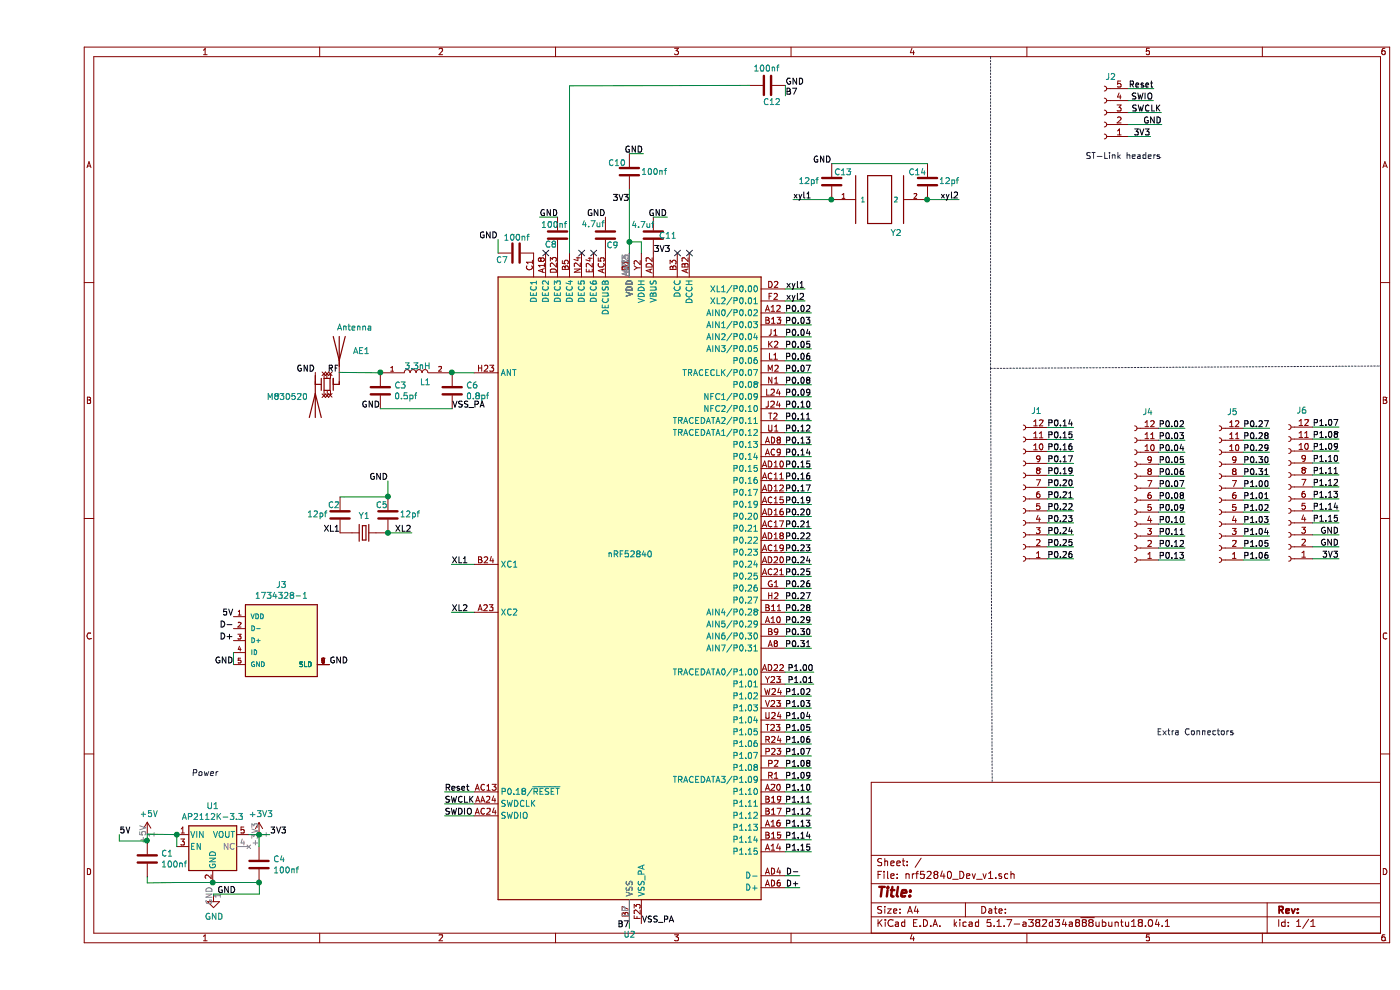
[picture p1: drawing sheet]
EESchema Schematic File Version 4
EELAYER 30 0
EELAYER END
$Descr A4 11693 8268
encoding utf-8
Sheet 1 1
Title ""
Date ""
Rev ""
Comp ""
Comment1 ""
Comment2 ""
Comment3 ""
Comment4 ""
$EndDescr
$Comp
L stm32wb_Dev_v1-rescue:+5V-power #PWR01
U 1 1
P 919 6969
F 0 "#PWR01" H 919 6819 50  0001 C CNN
F 1 "+5V" H 934 7142 50  0000 C CNN
F 2 "" H 919 6969 50  0001 C CNN
F 3 "" H 919 6969 50  0001 C CNN
	1    919  6969
	1    0    0    -1  
$EndComp
Wire Wire Line
	1167 6972 1167 7072
Wire Wire Line
	919  6969 1168 6972
Wire Wire Line
	1168 6972 1167 6972
Connection ~ 1167 6972
$Comp
L stm32wb_Dev_v1-rescue:+3V3-power #PWR03
U 1 1
P 1855 6971
F 0 "#PWR03" H 1855 6821 50  0001 C CNN
F 1 "+3V3" H 1870 7144 50  0000 C CNN
F 2 "" H 1855 6971 50  0001 C CNN
F 3 "" H 1855 6971 50  0001 C CNN
	1    1855 6971
	1    0    0    -1  
$EndComp
Wire Wire Line
	1855 6971 1767 6972
$Comp
L stm32wb_Dev_v1-rescue:GND-power #PWR02
U 1 1
P 1473 7482
F 0 "#PWR02" H 1473 7232 50  0001 C CNN
F 1 "GND" H 1478 7309 50  0000 C CNN
F 2 "" H 1473 7482 50  0001 C CNN
F 3 "" H 1473 7482 50  0001 C CNN
	1    1473 7482
	1    0    0    -1  
$EndComp
Wire Wire Line
	1473 7373 1468 7372
Text Label 1662 7468 2    50   ~ 0
GND
Wire Wire Line
	1473 7482 1473 7468
Text Label 1944 6971 0    50   ~ 0
3V3
Wire Wire Line
	1944 6971 1855 6971
Connection ~ 1855 6971
$Comp
L Device:C C1
U 1 1
P 919 7173
F 0 "C1" H 1034 7219 50  0000 L CNN
F 1 "100nf" H 1034 7128 50  0000 L CNN
F 2 "Capacitors_SMD:C_0805_2012Metric" H 957 7023 50  0001 C CNN
F 3 "~" H 919 7173 50  0001 C CNN
	1    919  7173
	1    0    0    -1  
$EndComp
Wire Wire Line
	919  7023 919  6969
Wire Wire Line
	919  7323 919  7373
Wire Wire Line
	919  7373 1167 7372
$Comp
L Device:C C4
U 1 1
P 1855 7221
F 0 "C4" H 1970 7267 50  0000 L CNN
F 1 "100nf" H 1970 7176 50  0000 L CNN
F 2 "Capacitors_SMD:C_0805_2012Metric" H 1893 7071 50  0001 C CNN
F 3 "~" H 1855 7221 50  0001 C CNN
	1    1855 7221
	1    0    0    -1  
$EndComp
Wire Wire Line
	1855 7071 1855 6971
Wire Wire Line
	1855 6971 1855 6970
Text Label 687  6970 0    50   ~ 0
5V
$Comp
L Connector:Conn_01x05_Female J2
U 1 1
P 8915 941
F 0 "J2" H 8862 645 50  0000 C CNN
F 1 "Conn_01x05_Female" H 8864 1281 50  0001 C CNN
F 2 "Pin_Headers:Pin_Header_Straight_1x05_Pitch2.54mm" H 8915 941 50  0001 C CNN
F 3 "~" H 8915 941 50  0001 C CNN
	1    8915 941 
	-1   0    0    1   
$EndComp
Wire Notes Line
	7966 478  7966 3076
Wire Notes Line
	7966 3076 11217 3057
Wire Notes Line
	11217 3057 11214 3057
Text Notes 8756 1338 0    50   ~ 0
ST-Link headers
Text Label 9327 741  2    50   ~ 0
Reset
Wire Wire Line
	9115 741  9327 741 
Text Label 9324 841  2    50   ~ 0
SWIO
Wire Wire Line
	9115 841  9324 841 
Text Label 9302 1141 2    50   ~ 0
3V3
Wire Wire Line
	9115 1141 9302 1141
Text Notes 1287 6492 0    50   Italic 0
Power
Text Label 9396 1041 2    50   ~ 0
GND
Wire Wire Line
	9115 1041 9396 1041
Text Label 9392 941  2    50   ~ 0
SWCLK
Wire Wire Line
	9115 941  9392 941 
Text Label 6469 2614 2    50   ~ 0
P0.02
Wire Notes Line
	7966 3075 7977 6536
Text Notes 9351 6149 0    50   ~ 0
Extra Connectors
Wire Wire Line
	919  7023 687  7024
Wire Wire Line
	687  7024 687  6970
Connection ~ 919  7023
Wire Wire Line
	1167 7372 1467 7372
Wire Wire Line
	1473 7373 1467 7372
$Comp
L stm32wb_Dev_v1-rescue:AP2112K-3.3-Regulator_Linear-stm32wb_Dev_v1-rescue U1
U 1 1
P 1467 7072
F 0 "U1" H 1467 7414 50  0000 C CNN
F 1 "AP2112K-3.3" H 1467 7323 50  0000 C CNN
F 2 "TO_SOT_Packages_SMD:SOT-23-5" H 1467 7397 50  0001 C CNN
F 3 "https://www.diodes.com/assets/Datasheets/AP2112.pdf" H 1467 7172 50  0001 C CNN
	1    1467 7072
	1    0    0    -1  
$EndComp
Wire Wire Line
	1855 7371 1467 7371
Wire Wire Line
	1467 7371 1467 7372
Connection ~ 1467 7372
Wire Wire Line
	1467 7372 1468 7372
Wire Wire Line
	1856 7468 1856 7371
Wire Wire Line
	1856 7371 1855 7371
Wire Wire Line
	1473 7468 1856 7468
Connection ~ 1855 7371
Text Label 6313 1668 0    50   ~ 0
xyl1
Wire Wire Line
	6637 1668 6313 1668
Text Label 6415 2414 2    50   ~ 0
xyl1
Wire Wire Line
	6249 2414 6415 2414
Text Label 6415 2514 2    50   ~ 0
xyl2
Wire Wire Line
	6249 2514 6415 2514
Text Label 2532 4451 2    50   ~ 0
XL1
Text Label 3130 4451 2    50   ~ 0
XL2
Text Label 2932 4016 2    50   ~ 0
GND
Wire Wire Line
	2932 4151 2932 4150
Wire Wire Line
	2565 4151 2932 4150
Connection ~ 2932 4150
Wire Wire Line
	2932 4150 2932 4016
Text Label 3461 5114 0    50   ~ 0
XL2
Wire Wire Line
	3649 5114 3461 5114
Text Label 3461 4714 0    50   ~ 0
XL1
Wire Wire Line
	3649 4714 3461 4714
$Comp
L Device:C C7
U 1 1
P 3999 2114
F 0 "C7" V 4054 1946 50  0000 L CNN
F 1 "100nf" V 3867 2010 50  0000 L CNN
F 2 "Capacitors_SMD:C_0805_2012Metric" H 4037 1964 50  0001 C CNN
F 3 "~" H 3999 2114 50  0001 C CNN
	1    3999 2114
	0    1    1    0   
$EndComp
Wire Wire Line
	3849 2114 3849 1999
Text Label 3849 1999 2    50   ~ 0
GND
Text Label 4949 1687 2    50   ~ 0
3V3
Text Label 5064 1284 2    50   ~ 0
GND
Wire Wire Line
	4949 1284 5064 1284
$Comp
L Device:C C10
U 1 1
P 4949 1434
F 0 "C10" H 4978 1364 50  0000 L CNN
F 1 "100nf" H 4631 1438 50  0000 L CNN
F 2 "Capacitors_SMD:C_0805_2012Metric" H 4987 1284 50  0001 C CNN
F 3 "~" H 4949 1434 50  0001 C CNN
	1    4949 1434
	-1   0    0    1   
$EndComp
Wire Wire Line
	5049 2114 5049 2020
Wire Wire Line
	5049 2020 4949 2020
Wire Wire Line
	4949 1584 4949 2020
$Comp
L Device:C C9
U 1 1
P 4749 1964
F 0 "C9" H 4640 2051 50  0000 L CNN
F 1 "4.7uf" H 4753 1875 50  0000 L CNN
F 2 "Capacitors_SMD:C_0805_2012Metric" H 4787 1814 50  0001 C CNN
F 3 "~" H 4749 1964 50  0001 C CNN
	1    4749 1964
	-1   0    0    1   
$EndComp
Text Label 4749 1814 2    50   ~ 0
GND
$Comp
L Device:C C6
U 1 1
P 3467 3263
F 0 "C6" H 3582 3309 50  0000 L CNN
F 1 "0.8pf" H 3582 3218 50  0000 L CNN
F 2 "Capacitors_SMD:C_0805_2012Metric" H 3505 3113 50  0001 C CNN
F 3 "~" H 3467 3263 50  0001 C CNN
	1    3467 3263
	1    0    0    -1  
$EndComp
$Comp
L Fixed_Inductor_0805:MLF2012DR33MT000 L1
U 1 1
P 3167 3113
F 0 "L1" H 3242 3037 50  0000 C CNN
F 1 "3.3nH" H 3178 3169 50  0000 C CNN
F 2 "Inductors_SMD:L_0805_2012Metric" H 3167 3113 50  0001 L BNN
F 3 "" H 3167 3113 50  0001 C CNN
	1    3167 3113
	1    0    0    -1  
$EndComp
Wire Wire Line
	2867 3413 3467 3413
Wire Wire Line
	3471 3114 3466 3113
Wire Wire Line
	3466 3113 3467 3113
$Comp
L Device:C C3
U 1 1
P 2867 3263
F 0 "C3" H 2982 3309 50  0000 L CNN
F 1 "0.5pf" H 2982 3218 50  0000 L CNN
F 2 "Capacitors_SMD:C_0805_2012Metric" H 2905 3113 50  0001 C CNN
F 3 "~" H 2867 3263 50  0001 C CNN
	1    2867 3263
	1    0    0    -1  
$EndComp
Wire Wire Line
	2867 3113 2523 3112
Wire Wire Line
	3467 3114 3649 3114
Wire Wire Line
	3467 3114 3466 3113
Wire Wire Line
	3467 3113 3467 3114
Text Label 2867 3413 2    50   ~ 0
GND
Text Label 5049 7714 0    50   ~ 0
VSS_PA
Text Label 3467 3413 0    50   ~ 0
VSS_PA
Text Label 4949 7753 2    50   ~ 0
B7
Wire Wire Line
	4949 7714 4949 7753
Wire Wire Line
	4449 2114 4449 718 
Wire Wire Line
	4449 718  5950 715 
$Comp
L Device:C C12
U 1 1
P 6100 715
F 0 "C12" V 6236 678 50  0000 L CNN
F 1 "100nf" V 5955 598 50  0000 L CNN
F 2 "Capacitors_SMD:C_0805_2012Metric" H 6138 565 50  0001 C CNN
F 3 "~" H 6100 715 50  0001 C CNN
	1    6100 715 
	0    1    1    0   
$EndComp
Text Label 6250 715  0    50   ~ 0
GND
Text Label 6250 801  0    50   ~ 0
B7
Wire Wire Line
	6250 715  6250 801 
Text Label 3403 6814 0    50   ~ 0
SWDIO
Wire Wire Line
	3649 6814 3403 6814
Text Label 3403 6714 0    50   ~ 0
SWCLK
Wire Wire Line
	3649 6714 3403 6714
Text Label 3403 6614 0    50   ~ 0
Reset
Wire Wire Line
	3649 6614 3403 6614
Text Label 6370 7314 2    50   ~ 0
D-
Wire Wire Line
	6249 7314 6370 7314
Text Label 6370 7414 2    50   ~ 0
D+
Wire Wire Line
	6249 7414 6370 7414
$Comp
L Device:C C8
U 1 1
P 4349 1964
F 0 "C8" H 4354 2045 50  0000 L CNN
F 1 "100nf" H 4266 1880 50  0000 L CNN
F 2 "Capacitors_SMD:C_0805_2012Metric" H 4387 1814 50  0001 C CNN
F 3 "~" H 4349 1964 50  0001 C CNN
	1    4349 1964
	-1   0    0    1   
$EndComp
Text Label 4196 1814 0    50   ~ 0
GND
Text Label 2523 3112 2    50   ~ 0
RF
$Comp
L stm32wb_Dev_v1-rescue:Antenna-Device AE1
U 1 1
P 2523 2912
F 0 "AE1" H 2638 2895 50  0000 L CNN
F 1 "Antenna" H 2503 3090 50  0000 L CNN
F 2 "Pin_Headers:PinHeader_1x01_P2.54mm_Vertical" H 2523 2912 50  0001 C CNN
F 3 "~" H 2523 2912 50  0001 C CNN
	1    2523 2912
	1    0    0    -1  
$EndComp
Connection ~ 2867 3113
Connection ~ 3466 3113
Connection ~ 4949 2020
Wire Wire Line
	4949 2020 4949 2114
NoConn ~ 5449 2114
Wire Wire Line
	6249 2614 6469 2614
Text Label 6469 2714 2    50   ~ 0
P0.03
Wire Wire Line
	6249 2714 6469 2714
Text Label 6469 2814 2    50   ~ 0
P0.04
Wire Wire Line
	6249 2814 6469 2814
Text Label 6469 2914 2    50   ~ 0
P0.05
Wire Wire Line
	6249 2914 6469 2914
Text Label 6469 3014 2    50   ~ 0
P0.06
Wire Wire Line
	6249 3014 6469 3014
Text Label 6469 3114 2    50   ~ 0
P0.07
Wire Wire Line
	6249 3114 6469 3114
Text Label 6469 3214 2    50   ~ 0
P0.08
Wire Wire Line
	6249 3214 6469 3214
Text Label 6469 3314 2    50   ~ 0
P0.09
Wire Wire Line
	6249 3314 6469 3314
Text Label 6469 3414 2    50   ~ 0
P0.10
Wire Wire Line
	6249 3414 6469 3414
Text Label 6469 3514 2    50   ~ 0
P0.11
Wire Wire Line
	6249 3514 6469 3514
Text Label 6469 3614 2    50   ~ 0
P0.12
Wire Wire Line
	6249 3614 6469 3614
Text Label 6469 3714 2    50   ~ 0
P0.13
Wire Wire Line
	6249 3714 6469 3714
Text Label 6469 3814 2    50   ~ 0
P0.14
Wire Wire Line
	6249 3814 6469 3814
Text Label 6469 3914 2    50   ~ 0
P0.15
Wire Wire Line
	6249 3914 6469 3914
Text Label 6469 4014 2    50   ~ 0
P0.16
Wire Wire Line
	6249 4014 6469 4014
Text Label 6469 4114 2    50   ~ 0
P0.17
Wire Wire Line
	6249 4114 6469 4114
Text Label 6469 4214 2    50   ~ 0
P0.19
Wire Wire Line
	6249 4214 6469 4214
Text Label 6469 4314 2    50   ~ 0
P0.20
Wire Wire Line
	6249 4314 6469 4314
Text Label 6469 4414 2    50   ~ 0
P0.21
Wire Wire Line
	6249 4414 6469 4414
Text Label 6469 4514 2    50   ~ 0
P0.22
Wire Wire Line
	6249 4514 6469 4514
Text Label 6469 4614 2    50   ~ 0
P0.23
Wire Wire Line
	6249 4614 6469 4614
Text Label 6469 4714 2    50   ~ 0
P0.24
Wire Wire Line
	6249 4714 6469 4714
Text Label 6469 4814 2    50   ~ 0
P0.25
Wire Wire Line
	6249 4814 6469 4814
Text Label 6469 4914 2    50   ~ 0
P0.26
Wire Wire Line
	6249 4914 6469 4914
Text Label 6469 5014 2    50   ~ 0
P0.27
Wire Wire Line
	6249 5014 6469 5014
Text Label 6469 5114 2    50   ~ 0
P0.28
Wire Wire Line
	6249 5114 6469 5114
Text Label 6469 5214 2    50   ~ 0
P0.29
Wire Wire Line
	6249 5214 6469 5214
Text Label 6469 5314 2    50   ~ 0
P0.30
Wire Wire Line
	6249 5314 6469 5314
Text Label 6469 5414 2    50   ~ 0
P0.31
Wire Wire Line
	6249 5414 6469 5414
Text Label 6469 5814 2    50   ~ 0
P1.02
Text Label 6488 5614 2    50   ~ 0
P1.00
Text Label 6488 5714 2    50   ~ 0
P1.01
Wire Wire Line
	6249 5814 6469 5814
Text Label 6469 5914 2    50   ~ 0
P1.03
Wire Wire Line
	6249 5914 6469 5914
Text Label 6469 6014 2    50   ~ 0
P1.04
Wire Wire Line
	6249 6014 6469 6014
Text Label 6469 6114 2    50   ~ 0
P1.05
Wire Wire Line
	6249 6114 6469 6114
Text Label 6469 6214 2    50   ~ 0
P1.06
Wire Wire Line
	6249 6214 6469 6214
Text Label 6469 6314 2    50   ~ 0
P1.07
Wire Wire Line
	6249 6314 6469 6314
Text Label 6469 6414 2    50   ~ 0
P1.08
Wire Wire Line
	6249 6414 6469 6414
Text Label 6469 6514 2    50   ~ 0
P1.09
Wire Wire Line
	6249 6514 6469 6514
Text Label 6469 6614 2    50   ~ 0
P1.10
Wire Wire Line
	6249 6614 6469 6614
Text Label 6469 6714 2    50   ~ 0
P1.11
Wire Wire Line
	6249 6714 6469 6714
Text Label 6469 6814 2    50   ~ 0
P1.12
Wire Wire Line
	6249 6814 6469 6814
Text Label 6469 6914 2    50   ~ 0
P1.13
Wire Wire Line
	6249 6914 6469 6914
Text Label 6469 7014 2    50   ~ 0
P1.14
Wire Wire Line
	6249 7014 6469 7014
Text Label 6469 7114 2    50   ~ 0
P1.15
Wire Wire Line
	6249 7114 6469 7114
Wire Wire Line
	6249 5614 6488 5614
Wire Wire Line
	6249 5714 6488 5714
Text Label 9589 3577 2    50   ~ 0
P0.02
Wire Wire Line
	9369 3577 9589 3577
Text Label 9589 3677 2    50   ~ 0
P0.03
Wire Wire Line
	9369 3677 9589 3677
Text Label 9589 3777 2    50   ~ 0
P0.04
Wire Wire Line
	9369 3777 9589 3777
Text Label 9589 3877 2    50   ~ 0
P0.05
Wire Wire Line
	9369 3877 9589 3877
Text Label 9589 3977 2    50   ~ 0
P0.06
Wire Wire Line
	9369 3977 9589 3977
Text Label 9589 4077 2    50   ~ 0
P0.07
Wire Wire Line
	9369 4077 9589 4077
Text Label 9589 4177 2    50   ~ 0
P0.08
Wire Wire Line
	9369 4177 9589 4177
Text Label 9589 4277 2    50   ~ 0
P0.09
Wire Wire Line
	9369 4277 9589 4277
Text Label 9589 4377 2    50   ~ 0
P0.10
Wire Wire Line
	9369 4377 9589 4377
Text Label 9589 4477 2    50   ~ 0
P0.11
Wire Wire Line
	9369 4477 9589 4477
Text Label 9589 4577 2    50   ~ 0
P0.12
Wire Wire Line
	9369 4577 9589 4577
Text Label 9589 4677 2    50   ~ 0
P0.13
Wire Wire Line
	9369 4677 9589 4677
Text Label 8659 3569 2    50   ~ 0
P0.14
Wire Wire Line
	8439 3569 8659 3569
Text Label 8659 3669 2    50   ~ 0
P0.15
Wire Wire Line
	8439 3669 8659 3669
Text Label 8659 3769 2    50   ~ 0
P0.16
Wire Wire Line
	8439 3769 8659 3769
Text Label 8659 3869 2    50   ~ 0
P0.17
Wire Wire Line
	8439 3869 8659 3869
Text Label 8659 3969 2    50   ~ 0
P0.19
Wire Wire Line
	8439 3969 8659 3969
Text Label 8659 4069 2    50   ~ 0
P0.20
Wire Wire Line
	8439 4069 8659 4069
Text Label 8659 4169 2    50   ~ 0
P0.21
Wire Wire Line
	8439 4169 8659 4169
Text Label 8659 4269 2    50   ~ 0
P0.22
Wire Wire Line
	8439 4269 8659 4269
Text Label 8659 4369 2    50   ~ 0
P0.23
Wire Wire Line
	8439 4369 8659 4369
Text Label 8659 4469 2    50   ~ 0
P0.24
Wire Wire Line
	8439 4469 8659 4469
Text Label 8659 4569 2    50   ~ 0
P0.25
Wire Wire Line
	8439 4569 8659 4569
Text Label 8659 4669 2    50   ~ 0
P0.26
Wire Wire Line
	8439 4669 8659 4669
Text Label 10296 3577 2    50   ~ 0
P0.27
Wire Wire Line
	10076 3577 10296 3577
Text Label 10296 3677 2    50   ~ 0
P0.28
Wire Wire Line
	10076 3677 10296 3677
Text Label 10296 3777 2    50   ~ 0
P0.29
Wire Wire Line
	10076 3777 10296 3777
Text Label 10296 3877 2    50   ~ 0
P0.30
Wire Wire Line
	10076 3877 10296 3877
Text Label 10296 3977 2    50   ~ 0
P0.31
Wire Wire Line
	10076 3977 10296 3977
Text Label 10296 4077 2    50   ~ 0
P1.00
Wire Wire Line
	10076 4077 10296 4077
Text Label 10296 4177 2    50   ~ 0
P1.01
Wire Wire Line
	10076 4177 10296 4177
Text Label 10296 4277 2    50   ~ 0
P1.02
Wire Wire Line
	10076 4277 10296 4277
Text Label 10296 4377 2    50   ~ 0
P1.03
Wire Wire Line
	10076 4377 10296 4377
Text Label 10296 4477 2    50   ~ 0
P1.04
Wire Wire Line
	10076 4477 10296 4477
Text Label 10296 4577 2    50   ~ 0
P1.05
Wire Wire Line
	10076 4577 10296 4577
Text Label 10296 4677 2    50   ~ 0
P1.06
Wire Wire Line
	10076 4677 10296 4677
Text Label 10876 3566 2    50   ~ 0
P1.07
Wire Wire Line
	10656 3566 10876 3566
Text Label 10876 3666 2    50   ~ 0
P1.08
Wire Wire Line
	10656 3666 10876 3666
Text Label 10876 3766 2    50   ~ 0
P1.09
Wire Wire Line
	10656 3766 10876 3766
Text Label 10876 3866 2    50   ~ 0
P1.10
Wire Wire Line
	10656 3866 10876 3866
Text Label 10876 3966 2    50   ~ 0
P1.11
Wire Wire Line
	10656 3966 10876 3966
Text Label 10876 4066 2    50   ~ 0
P1.12
Wire Wire Line
	10656 4066 10876 4066
Text Label 10876 4166 2    50   ~ 0
P1.13
Wire Wire Line
	10656 4166 10876 4166
Text Label 10876 4266 2    50   ~ 0
P1.14
Wire Wire Line
	10656 4266 10876 4266
Text Label 10876 4366 2    50   ~ 0
P1.15
Wire Wire Line
	10656 4366 10876 4366
Text Label 10876 4466 2    50   ~ 0
GND
Wire Wire Line
	10656 4466 10876 4466
Text Label 10876 4566 2    50   ~ 0
GND
Wire Wire Line
	10656 4566 10876 4566
Text Label 10876 4666 2    50   ~ 0
3V3
Wire Wire Line
	10656 4666 10876 4666
Text Label 5149 2114 0    50   ~ 0
3V3
Text Label 5264 1814 2    50   ~ 0
GND
Wire Wire Line
	5149 1814 5264 1814
$Comp
L Device:C C11
U 1 1
P 5149 1964
F 0 "C11" H 4953 1971 50  0000 L CNN
F 1 "4.7uf" H 5137 1881 50  0000 L CNN
F 2 "Capacitors_SMD:C_0805_2012Metric" H 5187 1814 50  0001 C CNN
F 3 "~" H 5149 1964 50  0001 C CNN
	1    5149 1964
	-1   0    0    1   
$EndComp
NoConn ~ 4249 2114
NoConn ~ 4549 2114
NoConn ~ 4649 2114
$Comp
L nrf52840_Dev_v1-rescue:nRF52840-MCU_Nordic U2
U 1 1
P 4949 4914
F 0 "U2" H 4949 2025 50  0000 C CNN
F 1 "nRF52840" H 4953 5200 50  0000 C CNN
F 2 "Custom_Libraries:NRF52840-QIAA-R" H 4949 2014 50  0001 C CNN
F 3 "http://infocenter.nordicsemi.com/topic/com.nordic.infocenter.nrf52/dita/nrf52/chips/nrf52840.html" H 4299 6814 50  0001 C CNN
	1    4949 4914
	1    0    0    -1  
$EndComp
Wire Wire Line
	7437 1368 6637 1368
Wire Wire Line
	7437 1668 7702 1668
$Comp
L Device:C C14
U 1 1
P 7437 1518
F 0 "C14" H 7278 1600 50  0000 L CNN
F 1 "12pf" H 7532 1525 50  0000 L CNN
F 2 "Capacitors_SMD:C_0805_2012Metric" H 7475 1368 50  0001 C CNN
F 3 "~" H 7437 1518 50  0001 C CNN
	1    7437 1518
	1    0    0    -1  
$EndComp
Text Label 7702 1668 2    50   ~ 0
xyl2
$Comp
L crystal_768KHz:ABS07-32.768KHZ-7-1-T Y2
U 1 1
P 7037 1668
F 0 "Y2" H 7175 1392 50  0000 C CNN
F 1 "ABS07-32.768KHZ-7-1-T" H 7213 1296 50  0001 C CNN
F 2 "Custom_Libraries:XTAL320X150X90" H 7037 1668 50  0001 L BNN
F 3 "" H 7037 1668 50  0001 L BNN
	1    7037 1668
	1    0    0    -1  
$EndComp
$Comp
L Device:C C13
U 1 1
P 6637 1518
F 0 "C13" H 6657 1600 50  0000 L CNN
F 1 "12pf" H 6359 1526 50  0000 L CNN
F 2 "Capacitors_SMD:C_0805_2012Metric" H 6675 1368 50  0001 C CNN
F 3 "~" H 6637 1518 50  0001 C CNN
	1    6637 1518
	1    0    0    -1  
$EndComp
Text Label 6637 1368 2    50   ~ 0
GND
Connection ~ 6637 1668
Connection ~ 7437 1668
$Comp
L crystal_32MHz:ABM7-32.000MHZ-D2Y-T Y1
U 1 1
P 2732 4451
F 0 "Y1" H 2732 4596 50  0000 C CNN
F 1 "ABM7-32.000MHZ-D2Y-T" H 2732 4597 50  0001 C CNN
F 2 "Custom_Libraries:XTAL_ABM7-32.000MHZ-D2Y-T" H 2732 4451 50  0001 L BNN
F 3 "" H 2732 4451 50  0001 L BNN
F 4 "ABRACON" H 2732 4451 50  0001 L BNN "MANUFACTURER"
F 5 "MANUFACTURER RECOMMENDATIONS" H 2732 4451 50  0001 L BNN "STANDARD"
F 6 "08.06.15" H 2732 4451 50  0001 L BNN "PARTREV"
	1    2732 4451
	1    0    0    -1  
$EndComp
Wire Wire Line
	2932 4451 3130 4451
$Comp
L Device:C C5
U 1 1
P 2932 4301
F 0 "C5" H 2827 4386 50  0000 L CNN
F 1 "12pf" H 3027 4308 50  0000 L CNN
F 2 "Capacitors_SMD:C_0805_2012Metric" H 2970 4151 50  0001 C CNN
F 3 "~" H 2932 4301 50  0001 C CNN
	1    2932 4301
	1    0    0    -1  
$EndComp
$Comp
L Device:C C2
U 1 1
P 2532 4301
F 0 "C2" H 2427 4386 50  0000 L CNN
F 1 "12pf" H 2254 4309 50  0000 L CNN
F 2 "Capacitors_SMD:C_0805_2012Metric" H 2570 4151 50  0001 C CNN
F 3 "~" H 2532 4301 50  0001 C CNN
	1    2532 4301
	1    0    0    -1  
$EndComp
Wire Wire Line
	2565 4151 2532 4151
Connection ~ 2932 4451
$Comp
L Connector:Conn_01x12_Female J1
U 1 1
P 8239 4169
F 0 "J1" H 8131 3436 50  0000 C CNN
F 1 "Conn_01x12_Female" H 8131 3435 50  0001 C CNN
F 2 "Pin_Headers:PinHeader_1x12_P2.54mm_Vertical" H 8239 4169 50  0001 C CNN
F 3 "~" H 8239 4169 50  0001 C CNN
	1    8239 4169
	-1   0    0    1   
$EndComp
$Comp
L Connector:Conn_01x12_Female J4
U 1 1
P 9169 4177
F 0 "J4" H 9061 3444 50  0000 C CNN
F 1 "Conn_01x12_Female" H 9061 3443 50  0001 C CNN
F 2 "Pin_Headers:PinHeader_1x12_P2.54mm_Vertical" H 9169 4177 50  0001 C CNN
F 3 "~" H 9169 4177 50  0001 C CNN
	1    9169 4177
	-1   0    0    1   
$EndComp
$Comp
L Connector:Conn_01x12_Female J6
U 1 1
P 10456 4166
F 0 "J6" H 10348 3433 50  0000 C CNN
F 1 "Conn_01x12_Female" H 10348 3432 50  0001 C CNN
F 2 "Pin_Headers:PinHeader_1x12_P2.54mm_Vertical" H 10456 4166 50  0001 C CNN
F 3 "~" H 10456 4166 50  0001 C CNN
	1    10456 4166
	-1   0    0    1   
$EndComp
$Comp
L Connector:Conn_01x12_Female J5
U 1 1
P 9876 4177
F 0 "J5" H 9768 3444 50  0000 C CNN
F 1 "Conn_01x12_Female" H 9768 3443 50  0001 C CNN
F 2 "Pin_Headers:PinHeader_1x12_P2.54mm_Vertical" H 9876 4177 50  0001 C CNN
F 3 "~" H 9876 4177 50  0001 C CNN
	1    9876 4177
	-1   0    0    1   
$EndComp
$Comp
L nrf52840_Dev_v1-rescue:1734328-1-usb_mini_2 J3
U 1 1
P 2041 5350
F 0 "J3" H 2041 5817 50  0000 C CNN
F 1 "1734328-1" H 2041 5726 50  0000 C CNN
F 2 "Custom_Libraries:usb_mini_TE_1734328-1" H 2041 5350 50  0001 L BNN
F 3 "" H 2041 5350 50  0001 L BNN
F 4 "1734328-1" H 2041 5350 50  0001 L BNN "Comment"
	1    2041 5350
	1    0    0    -1  
$EndComp
Text Label 2441 5550 0    50   ~ 0
GND
Text Label 1641 5350 2    50   ~ 0
D+
Text Label 1641 5250 2    50   ~ 0
D-
Text Label 1641 5150 2    50   ~ 0
5V
Text Label 1641 5550 2    50   ~ 0
GND
Wire Wire Line
	1641 5550 1641 5450
NoConn ~ 5349 2114
Wire Wire Line
	4349 1814 4196 1814
$Comp
L nrf52840_Dev_v1-rescue:M830520-Device AE2
U 1 1
P 2423 3212
F 0 "AE2" H 2423 3412 50  0001 R CNN
F 1 "M830520" H 2581 3317 50  0000 L CNN
F 2 "Custom_Libraries:M830520" H 2323 3387 50  0001 C CNN
F 3 "~" H 2323 3387 50  0001 C CNN
	1    2423 3212
	-1   0    0    1   
$EndComp
Text Label 2323 3112 2    50   ~ 0
GND
$EndSCHEMATC
